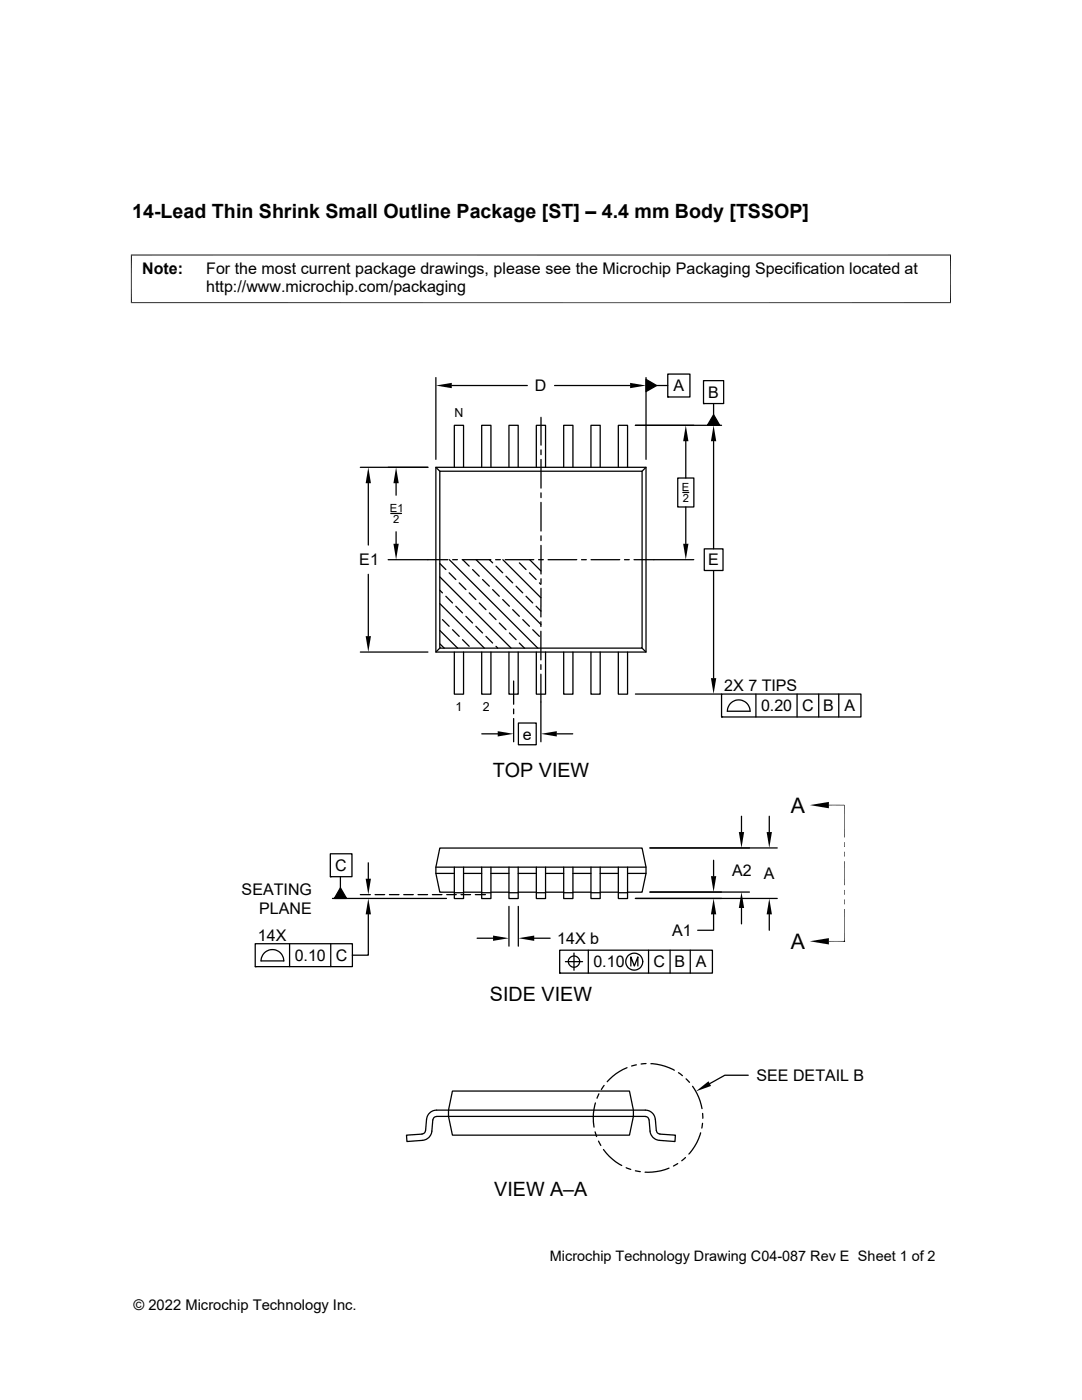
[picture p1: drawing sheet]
<svg xmlns="http://www.w3.org/2000/svg" width="216mm" height="279mm" viewBox="0 0 216 279" stroke-linecap="round" stroke-linejoin="round" font-family="sans-serif">
<g fill="none" stroke="#000" stroke-width=".25">
<path d="M87 75.4v16.3M90.1 76.9h15.1M110.7 76.9h15M128.9 75.7l2.1 1.2-2.1 1.2zM128.9 75.4v16.3M131 76.9h2.2M133.2 74.7h4.5v4.5h-4.5zM133.2 79.2h.1M140.4 76h4v4.5h-4zM71.9 93.3h13.5M73.5 96.4v12.4M79 96.4v2.4"/>
<path d="M87 93.3l.8 .7M87 93.3h41.9v36.8h-41.9zM87.8 94h40.3v35.3h-40.3zM90.7 93.3v-8.4h1.8v8.4M96.1 93.3v-8.4h1.9v8.4M101.6 93.3v-8.4h1.8v8.4M107 93.3v-8.4h1.9v8.4M107.9 83.3v5.5M107.9 89.8v.9M107.9 91.7v5.7M107.9 98.4v.9M112.5 93.3v-8.4h1.8v8.4"/>
<path d="M117.9 93.3v-8.4h1.9v8.4M123.4 93.3v-8.4h1.8v8.4M126.8 84.9h17.2M128.9 93.3l-.8 .7M135.2 95.4h3.3v5.8h-3.3zM136.2 98.3h1.2M136.8 88.1v7.3M140.4 80.5h.1M142.4 88.1v21.4M142.4 82.8l1.2 2.1h-2.4zM142.4 80.5v2.3M73.5 114.6v12.4"/>
<path d="M77.4 111.7h12M78 102.5h2.1M79 106.1v2.4M87.8 112.5l1.2 1.2M87.8 117.8l.5 .5M87.8 115.1l14.2 14.2M89 119l1.3 1.3M89.6 114.3l1.4 1.4M89.7 111.7l17.6 17.6M90.3 111.7h1M91.6 116.3l1.4 1.4M92.2 111.7h5.7"/>
<path d="M92.3 111.7l1.3 1.3M93.6 118.3l1.4 1.4M94.3 113.7l1.3 1.3M95 111.7l12.9 12.9M96.3 115.7l1.3 1.3M97.7 111.7l.6 .6M98.3 117.7l1.3 1.3M98.9 111.7h.9M99 113l1.3 1.3M100.3 119.7l1.3 1.3M100.3 111.7l7.6 7.6M100.8 111.7h5.7"/>
<path d="M101 115l1.3 1.3M103 117l1.3 1.3M103.6 112.3l1.4 1.4M105 119l1.3 1.3M105.6 114.3l1.4 1.4M105.7 111.7l2.2 2.3M107.5 111.7h.9M107.6 116.3l.3 .3M107.9 100.3v5.7M107.9 106.9v1M107.9 108.8v5.8M107.9 115.5v1"/>
<path d="M107.9 117.4v5.7M109.4 111.7h5.7M116 111.7h1M117.9 111.7h5.8M124.6 111.7h1M136.8 101.2v7.3M138.4 111.7h-11.9M140.5 109.5h3.8v4.4h-3.8zM142.4 113.9v21.4M71.9 130.1h13.5M87.8 129.3l-.8 .8M87.8 128.5l.8 .8"/>
<path d="M87.8 120.5l8.8 8.8M87.8 125.8l3.5 3.5M88.3 123.7l1.3 1.3M90.3 125.7l1.3 1.3M90.7 130.1v8.4h1.8v-8.4M91 121l1.3 1.3M92.3 127.7l1.3 1.3M93 123l1.3 1.3M95 125l1.3 1.3M95.6 120.3l1.4 1.4M96.1 130.1v8.4h1.9v-8.4M97 127l1.3 1.3"/>
<path d="M97.6 122.3l1.4 1.4M99 129l.3 .3M99.6 124.3l1.4 1.4M101.6 130.1v8.4h1.8v-8.4M101.6 126.3l1.4 1.4M102.3 121.7l1.3 1.3M102.5 135.9v4.6M103.6 128.3l1 1M104.3 123.7l1.3 1.3M106.3 125.7l1.3 1.3M107 121l.9 1M107 130.1v8.4h1.9v-8.4"/>
<path d="M107.9 124.1v.9M107.9 126v5.7M107.9 132.7v.9M107.9 134.6v13.4M112.5 130.1v8.4h1.8v-8.4M117.9 130.1v8.4h1.9v-8.4M123.4 130.1v8.4h1.8v-8.4M126.8 138.5h17.2M128.1 129.3l.8 .8M144 138.5h27.8v4.6h-27.8zM150.8 138.5v4.6M159 138.5v4.6"/>
<path d="M163.4 138.5v4.6M167.4 138.5v4.6M96.1 146.5h3.2M102.5 141.5v1M102.5 143.4v4.6M103.4 144.3h3.6v4.3h-3.6zM111.1 146.5h3.2M144 143.1h.1M145.1 141.9h4.6M145.1 141.9a2.26 2.26 0 0 1 2.3-2.2 2.26 2.26 0 0 1 2.3 2.2M65.9 170.4h4.3v4.6h-4.3zM65.9 175h.1"/>
<path d="M66.3 179.3h22.8M67.9 175v2.2M67.9 177.2l1.3 2.1h-2.5zM71.9 178.5h2M73.5 172.2v3.2M74.8 178.5h2M77.7 178.5h1.9M80.6 178.5h1.9M83.4 178.5h1.9M86.3 178.5h1.9M87 174.3h3.7M87 173.1h41.9"/>
<path d="M89.1 178.5h1.9M90.7 173.1v6.2h1.8v-6.2M90.7 178.2h1.8M90.7 178.1h-2.9l-.8-3.8v-1.2l.8-3.9h40.3l.8 3.9v1.2l-.8 3.8h-2.9M92 178.5h1.9M92.5 178.1h3.6M92.5 174.3h3.6M94.8 178.5h2.1M96.1 173.1v6.2h1.9v-6.2M96.1 178.2h1.9M98 178.1h3.6M98 174.3h3.6"/>
<path d="M101.6 173.1v6.2h1.8v-6.2M101.6 178.2h1.8M103.4 178.1h3.6M103.4 174.3h3.6M107 173.1v6.2h1.9v-6.2M107 178.2h1.9M108.9 178.1h3.6M108.9 174.3h3.6M112.5 173.1v6.2h1.8v-6.2M112.5 178.2h1.8M114.3 178.1h3.6M114.3 174.3h3.6"/>
<path d="M117.9 173.1v6.2h1.9v-6.2M117.9 178.2h1.9M119.8 178.1h3.6M119.8 174.3h3.6M123.4 173.1v6.2h1.8v-6.2M123.4 178.2h1.8M125.2 174.3h3.7M126.8 179.3h28.3M129.7 178h19.8M129.7 169.2h25.4M142.4 171.7v3.2M148 162.9v3.2"/>
<path d="M153.5 162.9v3.2M50.9 188.3h19.4v4.6h-19.4zM50.9 192.9h.1M52.9 190.1a2.27 2.27 0 0 1 2.4-.4 2.27 2.27 0 0 1 1.3 2.1h-4.5l.2-1zM57.8 188.3v4.6M66 188.3v4.6M73.5 182.5v8.1h-3.2M95.2 187.2h3.2M101.6 180.9v7.9M103.4 180.9v7.9M106.6 187.2h3.2M111.7 189.6h30.5v4.6h-30.5z"/>
<path d="M111.7 194.2h.1M112.8 191.9h3.4M114.5 190.2v3.4M115.7 191.9a1.13 1.13 0 0 1-1.6 1 1.13 1.13 0 0 1-.3-1.9 1.13 1.13 0 0 1 1.8 .5l.1 .4M117.4 189.6v4.6M125.9 192.8v-1.8l.7 1.8 .7-1.8v1.8M129.4 189.6v4.6M133.7 189.6v4.6M137.7 189.6v4.6M142.4 182.5v3.2h-3.2M148 181.2v3.2M153.5 182.5v3.2"/>
<path d="M168.5 187.9h.1M90.3 217.7h35.3l.8 3.9v1.2l-.8 3.7h-35.3l-.8-3.7v-1.2zM119.5 218.3l-.4 .9M120.5 216.6l-.5 .8M125.1 213.1l-2.2 1.2-1.7 1.6M127 212.5l-1 .2M128.9 212.3h-1M129.9 212.3l2 .3 2.7 1M135.4 214.1l.8 .6M136.9 215.3l.7 .7M138.2 216.8l1.2 2.1 .7 2.4M149.3 214.6h-4.7l-3 1.7"/>
<path d="M86.4 223.5l-.2 2.2a2.05 2.05 0 0 1-1.9 1.9l-3.1 .2-.1-1.3 3.1-.2 .5-.2 .2-.5 .2-2.2a2.03 2.03 0 0 1 2-1.8h41.7a2.03 2.03 0 0 1 2 1.8l.2 2.2M87.1 222.8l-.5 .2-.2 .5M87.1 222.8h41.7M118.7 225.9l.3 .9M118.8 220.1l-.4 2.2 .1 2.6M119.4 227.7l.5 .9M120.4 229.4l1.8 2 1.9 1.2M124.9 233l1 .4M126.8 233.7l1 .1M128.8 222.8l.5 .2 .2 .5 .2 2.2a2.05 2.05 0 0 0 1.9 1.9l3.1 .2 .1-1.3-3.1-.2M131 225.6l.2 .5 .5 .2M133.5 233.1l-2.5 .7-2.3 .1"/>
<path d="M135.2 232.2l-.8 .5M136.8 231l-.8 .6M139.8 226.1l-.8 1.9-1.5 2.3M140.2 224.2l-.2 .9M140.2 222.2v1"/>
<circle cx="126.6" cy="191.9" r="1.69"/>
</g>
<path d="M26.1 50.9h163.7M26.2 50.8v9.7M189.7 50.8v9.7M26.1 60.4h163.7M165.4 160.7h3.1v6.4M168.5 171.9v4.8M165.4 187.9h3.2M168.5 181.4v6.5" fill="none" stroke="#000" stroke-width=".2"/>
<g fill="#000">
<path d="M87 76.9l3.1-.5v1.1zM125.7 76.4l3.2 .5-3.2 .6zM128.9 75.7l2.1 1.2-2.1 1.2zM73.5 93.3l.5 3.1h-1zM79 93.3l.6 3.1h-1.1zM136.8 84.9l.6 3.2h-1.1zM142.4 84.9l.5 3.2h-1zM142.4 82.8l1.2 2.1h-2.4zM78.5 108.5h1.1l-.6 3.2zM136.3 108.5h1.1l-.6 3.2zM73 127h1l-.5 3.1zM141.9 135.3h1l-.5 3.2z"/>
<path d="M99.3 145.9l3.2 .6-3.2 .5zM107.9 146.5l3.2-.6v1.1zM67.9 177.2l1.3 2.1h-2.5zM73 175.4h1l-.5 3.1zM141.9 174.9h1l-.5 3.1zM147.4 166.1h1.1l-.5 3.1zM153 166.1h1l-.5 3.1zM161.6 160.7l3.8-.7v1.3zM168.4 168.1l.2 .9h-.2zM168.4 170l.2 .9h-.2zM168.4 177.6l.2 1h-.2zM168.4 179.5l.2 1h-.2z"/>
<path d="M168.4 168.1h.2v.9zM168.4 170h.2v.9zM168.4 177.6h.2v1zM168.4 179.5h.2v1zM73.5 179.3l.5 3.2h-1zM98.4 186.7l3.2 .5-3.2 .6zM103.4 187.2l3.2-.5v1.1zM142.4 179.3l.5 3.2h-1zM148 178l.5 3.2h-1.1zM153.5 179.3l.5 3.2h-1zM161.6 187.9l3.8-.7v1.3zM138.9 217.8l2.5-2 .5 .9z"/>
</g>
<g font-size="4.3">
<text x="157.8" y="162.2">A</text>
<text x="157.8" y="189.4">A</text>
</g>
<g font-size="3.9">
<text x="26.4" y="43.5">14-Lead Thin Shrink Small Outline Package [ST] – 4.4 mm Body [TSSOP]</text>
<text x="98.3" y="155">TOP VIEW</text>
<text x="97.8" y="199.8">SIDE VIEW</text>
<text x="98.6" y="238.7">VIEW A–A</text>
</g>
<g font-size="3.2">
<text x="28.4" y="54.7">Note:</text>
<text x="41.1" y="58.3">http://www.microchip.com/packaging</text>
<text x="41.1" y="54.7">For the most current package drawings, please see the Microchip Packaging Specification located at</text>
<text x="106.7" y="78.1">D</text>
<text x="134.4" y="78.1">A</text>
<text x="141.3" y="79.4">B</text>
<text x="71.7" y="112.8">E1</text>
<text x="141.3" y="112.8">E</text>
<text x="144.5" y="138">2X 7 TIPS</text>
<text x="151.8" y="141.9">0.20</text>
<text x="160" y="141.9">C</text>
<text x="164.3" y="141.9">B</text>
<text x="168.5" y="141.9">A</text>
<text x="104.3" y="147.6">e</text>
<text x="66.9" y="173.8">C</text>
<text x="48.2" y="178.6">SEATING</text>
<text x="146.1" y="174.8">A2</text>
<text x="152.4" y="175.4">A</text>
<text x="51.7" y="182.4">PLANE</text>
<text x="51.5" y="187.8">14X</text>
<text x="58.8" y="191.7">0.10</text>
<text x="67" y="191.8">C</text>
<text x="111.2" y="188.4">14X b</text>
<text x="134.1" y="186.8">A1</text>
<text x="118.4" y="193.1">0.10</text>
<text x="130.4" y="193.1">C</text>
<text x="134.6" y="193.1">B</text>
<text x="138.9" y="193.1">A</text>
<text x="150.9" y="215.7">SEE DETAIL B</text>
</g>
<g font-size="2.9">
<text x="109.7" y="251.7">Microchip Technology Drawing C04-087 Rev E Sheet 1 of 2</text>
<text x="26.6" y="261.3">© 2022 Microchip Technology Inc.</text>
</g>
<g font-size="2.5">
<text x="90.7" y="83.3">N</text>
<text x="90.9" y="141.9">1</text>
<text x="96.4" y="141.9">2</text>
</g>
<g font-size="2.2">
<text x="136.1" y="98">E</text>
<text x="136.2" y="100.2">2</text>
<text x="77.8" y="102.2">E1</text>
<text x="78.4" y="104.4">2</text>
</g>
</svg>
